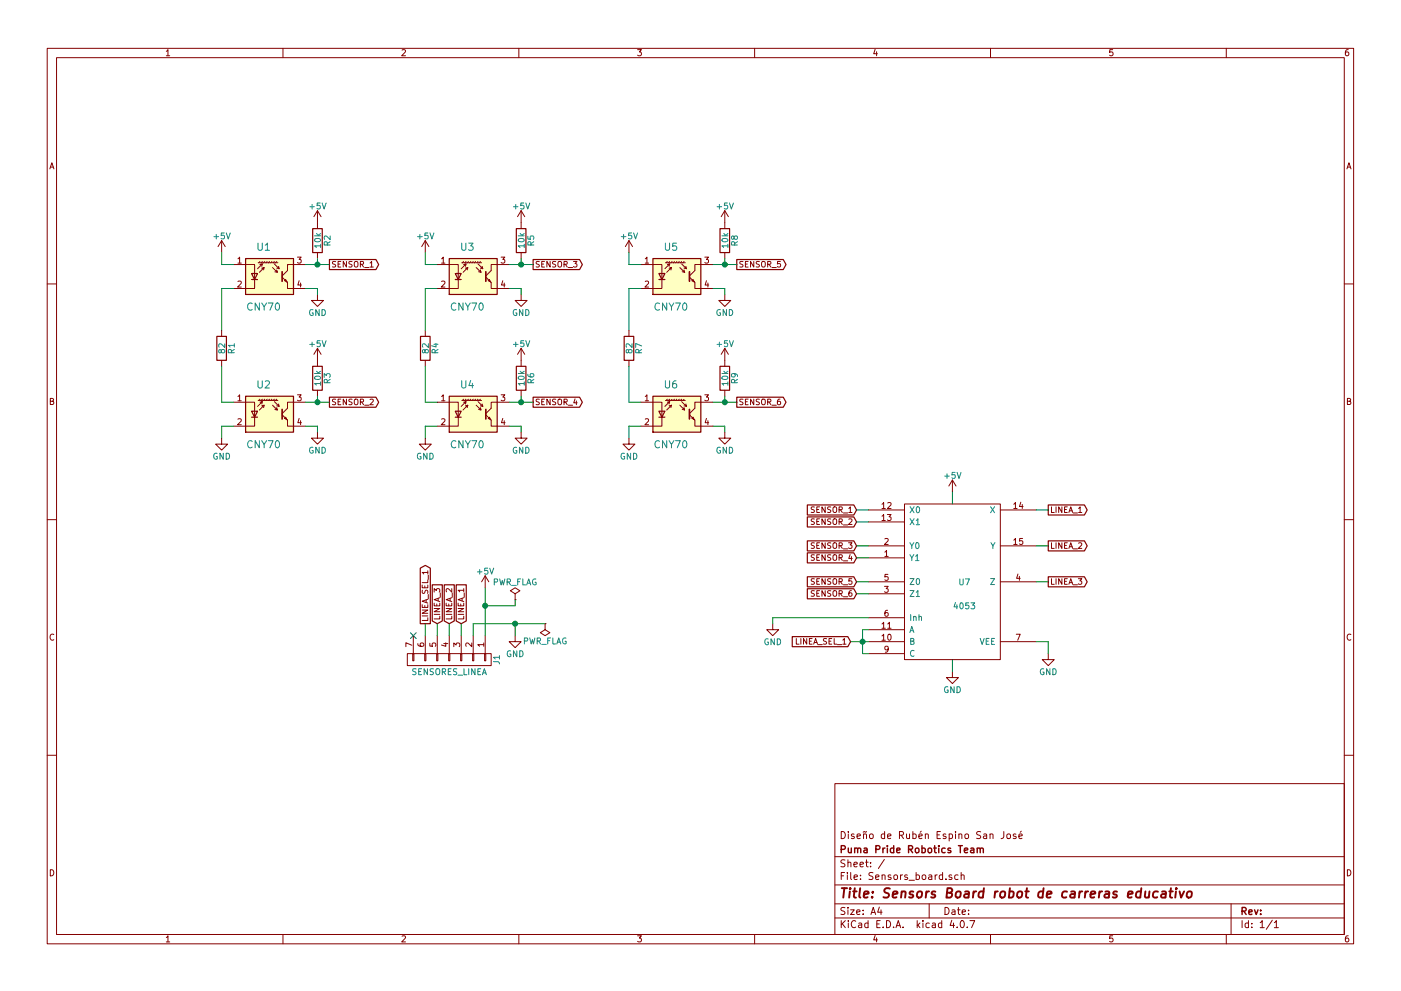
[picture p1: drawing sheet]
EESchema Schematic File Version 2
LIBS:power
LIBS:device
LIBS:transistors
LIBS:conn
LIBS:linear
LIBS:regul
LIBS:74xx
LIBS:cmos4000
LIBS:adc-dac
LIBS:memory
LIBS:xilinx
LIBS:microcontrollers
LIBS:dsp
LIBS:microchip
LIBS:analog_switches
LIBS:motorola
LIBS:texas
LIBS:intel
LIBS:audio
LIBS:interface
LIBS:digital-audio
LIBS:philips
LIBS:display
LIBS:cypress
LIBS:siliconi
LIBS:opto
LIBS:atmel
LIBS:contrib
LIBS:valves
LIBS:Sensor_Proximity
LIBS:Sensors_board-cache
EELAYER 25 0
EELAYER END
$Descr A4 11693 8268
encoding utf-8
Sheet 1 1
Title "Sensors Board robot de carreras educativo"
Date ""
Rev ""
Comp "Puma Pride Robotics Team"
Comment1 "Diseño de Rubén Espino San José"
Comment2 ""
Comment3 ""
Comment4 ""
$EndDescr
$Comp
L R R1
U 1 1
P 1850 2900
F 0 "R1" V 1930 2900 50  0000 C CNN
F 1 "82" V 1850 2900 50  0000 C CNN
F 2 "Sensors_board:R_Axial_DIN0207_L6.3mm_D2.5mm_P10.16mm_Horizontal" V 1780 2900 50  0001 C CNN
F 3 "" H 1850 2900 50  0001 C CNN
	1    1850 2900
	1    0    0    -1  
$EndComp
$Comp
L R R4
U 1 1
P 3550 2900
F 0 "R4" V 3630 2900 50  0000 C CNN
F 1 "82" V 3550 2900 50  0000 C CNN
F 2 "Sensors_board:R_Axial_DIN0207_L6.3mm_D2.5mm_P10.16mm_Horizontal" V 3480 2900 50  0001 C CNN
F 3 "" H 3550 2900 50  0001 C CNN
	1    3550 2900
	1    0    0    -1  
$EndComp
$Comp
L R R7
U 1 1
P 5250 2900
F 0 "R7" V 5330 2900 50  0000 C CNN
F 1 "82" V 5250 2900 50  0000 C CNN
F 2 "Sensors_board:R_Axial_DIN0207_L6.3mm_D2.5mm_P10.16mm_Horizontal" V 5180 2900 50  0001 C CNN
F 3 "" H 5250 2900 50  0001 C CNN
	1    5250 2900
	1    0    0    -1  
$EndComp
$Comp
L R R2
U 1 1
P 2650 2000
F 0 "R2" V 2730 2000 50  0000 C CNN
F 1 "10k" V 2650 2000 50  0000 C CNN
F 2 "Sensors_board:R_Axial_DIN0207_L6.3mm_D2.5mm_P10.16mm_Horizontal" V 2580 2000 50  0001 C CNN
F 3 "" H 2650 2000 50  0001 C CNN
	1    2650 2000
	1    0    0    -1  
$EndComp
$Comp
L R R3
U 1 1
P 2650 3150
F 0 "R3" V 2730 3150 50  0000 C CNN
F 1 "10k" V 2650 3150 50  0000 C CNN
F 2 "Sensors_board:R_Axial_DIN0207_L6.3mm_D2.5mm_P10.16mm_Horizontal" V 2580 3150 50  0001 C CNN
F 3 "" H 2650 3150 50  0001 C CNN
	1    2650 3150
	1    0    0    -1  
$EndComp
$Comp
L R R5
U 1 1
P 4350 2000
F 0 "R5" V 4430 2000 50  0000 C CNN
F 1 "10k" V 4350 2000 50  0000 C CNN
F 2 "Sensors_board:R_Axial_DIN0207_L6.3mm_D2.5mm_P10.16mm_Horizontal" V 4280 2000 50  0001 C CNN
F 3 "" H 4350 2000 50  0001 C CNN
	1    4350 2000
	1    0    0    -1  
$EndComp
$Comp
L R R6
U 1 1
P 4350 3150
F 0 "R6" V 4430 3150 50  0000 C CNN
F 1 "10k" V 4350 3150 50  0000 C CNN
F 2 "Sensors_board:R_Axial_DIN0207_L6.3mm_D2.5mm_P10.16mm_Horizontal" V 4280 3150 50  0001 C CNN
F 3 "" H 4350 3150 50  0001 C CNN
	1    4350 3150
	1    0    0    -1  
$EndComp
$Comp
L R R8
U 1 1
P 6050 2000
F 0 "R8" V 6130 2000 50  0000 C CNN
F 1 "10k" V 6050 2000 50  0000 C CNN
F 2 "Sensors_board:R_Axial_DIN0207_L6.3mm_D2.5mm_P10.16mm_Horizontal" V 5980 2000 50  0001 C CNN
F 3 "" H 6050 2000 50  0001 C CNN
	1    6050 2000
	1    0    0    -1  
$EndComp
$Comp
L R R9
U 1 1
P 6050 3150
F 0 "R9" V 6130 3150 50  0000 C CNN
F 1 "10k" V 6050 3150 50  0000 C CNN
F 2 "Sensors_board:R_Axial_DIN0207_L6.3mm_D2.5mm_P10.16mm_Horizontal" V 5980 3150 50  0001 C CNN
F 3 "" H 6050 3150 50  0001 C CNN
	1    6050 3150
	1    0    0    -1  
$EndComp
$Comp
L GND #PWR01
U 1 1
P 1850 3650
F 0 "#PWR01" H 1850 3400 50  0001 C CNN
F 1 "GND" H 1850 3500 50  0000 C CNN
F 2 "" H 1850 3650 50  0001 C CNN
F 3 "" H 1850 3650 50  0001 C CNN
	1    1850 3650
	1    0    0    -1  
$EndComp
$Comp
L GND #PWR02
U 1 1
P 2650 2450
F 0 "#PWR02" H 2650 2200 50  0001 C CNN
F 1 "GND" H 2650 2300 50  0000 C CNN
F 2 "" H 2650 2450 50  0001 C CNN
F 3 "" H 2650 2450 50  0001 C CNN
	1    2650 2450
	1    0    0    -1  
$EndComp
$Comp
L GND #PWR03
U 1 1
P 3550 3650
F 0 "#PWR03" H 3550 3400 50  0001 C CNN
F 1 "GND" H 3550 3500 50  0000 C CNN
F 2 "" H 3550 3650 50  0001 C CNN
F 3 "" H 3550 3650 50  0001 C CNN
	1    3550 3650
	1    0    0    -1  
$EndComp
$Comp
L GND #PWR04
U 1 1
P 4350 2450
F 0 "#PWR04" H 4350 2200 50  0001 C CNN
F 1 "GND" H 4350 2300 50  0000 C CNN
F 2 "" H 4350 2450 50  0001 C CNN
F 3 "" H 4350 2450 50  0001 C CNN
	1    4350 2450
	1    0    0    -1  
$EndComp
$Comp
L GND #PWR05
U 1 1
P 5250 3650
F 0 "#PWR05" H 5250 3400 50  0001 C CNN
F 1 "GND" H 5250 3500 50  0000 C CNN
F 2 "" H 5250 3650 50  0001 C CNN
F 3 "" H 5250 3650 50  0001 C CNN
	1    5250 3650
	1    0    0    -1  
$EndComp
$Comp
L GND #PWR06
U 1 1
P 6050 3600
F 0 "#PWR06" H 6050 3350 50  0001 C CNN
F 1 "GND" H 6050 3450 50  0000 C CNN
F 2 "" H 6050 3600 50  0001 C CNN
F 3 "" H 6050 3600 50  0001 C CNN
	1    6050 3600
	1    0    0    -1  
$EndComp
$Comp
L +5V #PWR07
U 1 1
P 1850 2100
F 0 "#PWR07" H 1850 1950 50  0001 C CNN
F 1 "+5V" H 1850 2240 50  0000 C CNN
F 2 "" H 1850 2100 50  0001 C CNN
F 3 "" H 1850 2100 50  0001 C CNN
	1    1850 2100
	1    0    0    -1  
$EndComp
$Comp
L +5V #PWR08
U 1 1
P 2650 3000
F 0 "#PWR08" H 2650 2850 50  0001 C CNN
F 1 "+5V" H 2650 3140 50  0000 C CNN
F 2 "" H 2650 3000 50  0001 C CNN
F 3 "" H 2650 3000 50  0001 C CNN
	1    2650 3000
	1    0    0    -1  
$EndComp
$Comp
L +5V #PWR09
U 1 1
P 6050 1850
F 0 "#PWR09" H 6050 1700 50  0001 C CNN
F 1 "+5V" H 6050 1990 50  0000 C CNN
F 2 "" H 6050 1850 50  0001 C CNN
F 3 "" H 6050 1850 50  0001 C CNN
	1    6050 1850
	1    0    0    -1  
$EndComp
$Comp
L +5V #PWR010
U 1 1
P 2650 1850
F 0 "#PWR010" H 2650 1700 50  0001 C CNN
F 1 "+5V" H 2650 1990 50  0000 C CNN
F 2 "" H 2650 1850 50  0001 C CNN
F 3 "" H 2650 1850 50  0001 C CNN
	1    2650 1850
	1    0    0    -1  
$EndComp
$Comp
L +5V #PWR011
U 1 1
P 3550 2100
F 0 "#PWR011" H 3550 1950 50  0001 C CNN
F 1 "+5V" H 3550 2240 50  0000 C CNN
F 2 "" H 3550 2100 50  0001 C CNN
F 3 "" H 3550 2100 50  0001 C CNN
	1    3550 2100
	1    0    0    -1  
$EndComp
$Comp
L +5V #PWR012
U 1 1
P 4350 1850
F 0 "#PWR012" H 4350 1700 50  0001 C CNN
F 1 "+5V" H 4350 1990 50  0000 C CNN
F 2 "" H 4350 1850 50  0001 C CNN
F 3 "" H 4350 1850 50  0001 C CNN
	1    4350 1850
	1    0    0    -1  
$EndComp
$Comp
L +5V #PWR013
U 1 1
P 4350 3000
F 0 "#PWR013" H 4350 2850 50  0001 C CNN
F 1 "+5V" H 4350 3140 50  0000 C CNN
F 2 "" H 4350 3000 50  0001 C CNN
F 3 "" H 4350 3000 50  0001 C CNN
	1    4350 3000
	1    0    0    -1  
$EndComp
$Comp
L +5V #PWR014
U 1 1
P 6050 3000
F 0 "#PWR014" H 6050 2850 50  0001 C CNN
F 1 "+5V" H 6050 3140 50  0000 C CNN
F 2 "" H 6050 3000 50  0001 C CNN
F 3 "" H 6050 3000 50  0001 C CNN
	1    6050 3000
	1    0    0    -1  
$EndComp
Text GLabel 2750 2200 2    47   Output ~ 0
SENSOR_1
Text GLabel 2750 3350 2    47   Output ~ 0
SENSOR_2
$Comp
L GND #PWR015
U 1 1
P 2650 3600
F 0 "#PWR015" H 2650 3350 50  0001 C CNN
F 1 "GND" H 2650 3450 50  0000 C CNN
F 2 "" H 2650 3600 50  0001 C CNN
F 3 "" H 2650 3600 50  0001 C CNN
	1    2650 3600
	1    0    0    -1  
$EndComp
$Comp
L GND #PWR016
U 1 1
P 4350 3600
F 0 "#PWR016" H 4350 3350 50  0001 C CNN
F 1 "GND" H 4350 3450 50  0000 C CNN
F 2 "" H 4350 3600 50  0001 C CNN
F 3 "" H 4350 3600 50  0001 C CNN
	1    4350 3600
	1    0    0    -1  
$EndComp
Text GLabel 4450 2200 2    47   Output ~ 0
SENSOR_3
Text GLabel 4450 3350 2    47   Output ~ 0
SENSOR_4
$Comp
L +5V #PWR017
U 1 1
P 5250 2100
F 0 "#PWR017" H 5250 1950 50  0001 C CNN
F 1 "+5V" H 5250 2240 50  0000 C CNN
F 2 "" H 5250 2100 50  0001 C CNN
F 3 "" H 5250 2100 50  0001 C CNN
	1    5250 2100
	1    0    0    -1  
$EndComp
Text GLabel 6150 2200 2    47   Output ~ 0
SENSOR_5
Text GLabel 6150 3350 2    47   Output ~ 0
SENSOR_6
$Comp
L CONN_01X07 J1
U 1 1
P 3750 5500
F 0 "J1" H 3750 5900 50  0000 C CNN
F 1 "SENSORES_LINEA" V 3850 5500 50  0000 C CNN
F 2 "Sensors_board:PinHeader_1x07_P2.54mm_Horizontal" H 3750 5500 50  0001 C CNN
F 3 "" H 3750 5500 50  0001 C CNN
	1    3750 5500
	0    1    1    0   
$EndComp
$Comp
L GND #PWR018
U 1 1
P 4300 5300
F 0 "#PWR018" H 4300 5050 50  0001 C CNN
F 1 "GND" H 4300 5150 50  0000 C CNN
F 2 "" H 4300 5300 50  0001 C CNN
F 3 "" H 4300 5300 50  0001 C CNN
	1    4300 5300
	-1   0    0    -1  
$EndComp
$Comp
L +5V #PWR019
U 1 1
P 4050 4900
F 0 "#PWR019" H 4050 4750 50  0001 C CNN
F 1 "+5V" H 4050 5040 50  0000 C CNN
F 2 "" H 4050 4900 50  0001 C CNN
F 3 "" H 4050 4900 50  0001 C CNN
	1    4050 4900
	-1   0    0    -1  
$EndComp
Text GLabel 3850 5200 1    47   Input ~ 0
LINEA_1
Text GLabel 3750 5200 1    47   Input ~ 0
LINEA_2
Text GLabel 3650 5200 1    47   Input ~ 0
LINEA_3
Text GLabel 3550 5200 1    47   Output ~ 0
LINEA_SEL_1
$Comp
L 4053 U7
U 1 1
P 7950 4850
F 0 "U7" H 8050 4850 50  0000 C CNN
F 1 "4053" H 8050 4650 50  0000 C CNN
F 2 "Sensors_board:DIP-16_W7.62mm_Socket_LongPads" H 7950 4850 60  0001 C CNN
F 3 "" H 7950 4850 60  0001 C CNN
	1    7950 4850
	1    0    0    -1  
$EndComp
Text GLabel 7100 5350 0    47   Input ~ 0
LINEA_SEL_1
Text GLabel 7150 4250 0    47   Input ~ 0
SENSOR_1
Text GLabel 7150 4350 0    47   Input ~ 0
SENSOR_2
Text GLabel 7150 4550 0    47   Input ~ 0
SENSOR_3
Text GLabel 7150 4650 0    47   Input ~ 0
SENSOR_4
Text GLabel 7150 4850 0    47   Input ~ 0
SENSOR_5
Text GLabel 7150 4950 0    47   Input ~ 0
SENSOR_6
Text GLabel 8750 4250 2    47   Output ~ 0
LINEA_1
Text GLabel 8750 4550 2    47   Output ~ 0
LINEA_2
Text GLabel 8750 4850 2    47   Output ~ 0
LINEA_3
$Comp
L +5V #PWR020
U 1 1
P 7950 4100
F 0 "#PWR020" H 7950 3950 50  0001 C CNN
F 1 "+5V" H 7950 4240 50  0000 C CNN
F 2 "" H 7950 4100 50  0001 C CNN
F 3 "" H 7950 4100 50  0001 C CNN
	1    7950 4100
	1    0    0    -1  
$EndComp
$Comp
L GND #PWR021
U 1 1
P 7950 5600
F 0 "#PWR021" H 7950 5350 50  0001 C CNN
F 1 "GND" H 7950 5450 50  0000 C CNN
F 2 "" H 7950 5600 50  0001 C CNN
F 3 "" H 7950 5600 50  0001 C CNN
	1    7950 5600
	1    0    0    -1  
$EndComp
$Comp
L GND #PWR022
U 1 1
P 6450 5200
F 0 "#PWR022" H 6450 4950 50  0001 C CNN
F 1 "GND" H 6450 5050 50  0000 C CNN
F 2 "" H 6450 5200 50  0001 C CNN
F 3 "" H 6450 5200 50  0001 C CNN
	1    6450 5200
	1    0    0    -1  
$EndComp
$Comp
L GND #PWR023
U 1 1
P 8750 5450
F 0 "#PWR023" H 8750 5200 50  0001 C CNN
F 1 "GND" H 8750 5300 50  0000 C CNN
F 2 "" H 8750 5450 50  0001 C CNN
F 3 "" H 8750 5450 50  0001 C CNN
	1    8750 5450
	1    0    0    -1  
$EndComp
$Comp
L GND #PWR024
U 1 1
P 6050 2450
F 0 "#PWR024" H 6050 2200 50  0001 C CNN
F 1 "GND" H 6050 2300 50  0000 C CNN
F 2 "" H 6050 2450 50  0001 C CNN
F 3 "" H 6050 2450 50  0001 C CNN
	1    6050 2450
	1    0    0    -1  
$EndComp
NoConn ~ 3450 5300
$Comp
L PWR_FLAG #FLG025
U 1 1
P 4300 5000
F 0 "#FLG025" H 4300 5075 50  0001 C CNN
F 1 "PWR_FLAG" H 4300 5150 50  0000 C CNN
F 2 "" H 4300 5000 50  0001 C CNN
F 3 "" H 4300 5000 50  0001 C CNN
	1    4300 5000
	-1   0    0    -1  
$EndComp
$Comp
L CNY70 U1
U 1 1
P 2250 2300
F 0 "U1" H 2200 2550 60  0000 C CNN
F 1 "CNY70" H 2200 2050 60  0000 C CNN
F 2 "Sensors_board:Vishay_CNY70" H 2250 2300 60  0001 C CNN
F 3 "" H 2250 2300 60  0001 C CNN
	1    2250 2300
	1    0    0    -1  
$EndComp
$Comp
L CNY70 U2
U 1 1
P 2250 3450
F 0 "U2" H 2200 3700 60  0000 C CNN
F 1 "CNY70" H 2200 3200 60  0000 C CNN
F 2 "Sensors_board:Vishay_CNY70" H 2250 3450 60  0001 C CNN
F 3 "" H 2250 3450 60  0001 C CNN
	1    2250 3450
	1    0    0    -1  
$EndComp
$Comp
L CNY70 U3
U 1 1
P 3950 2300
F 0 "U3" H 3900 2550 60  0000 C CNN
F 1 "CNY70" H 3900 2050 60  0000 C CNN
F 2 "Sensors_board:Vishay_CNY70" H 3950 2300 60  0001 C CNN
F 3 "" H 3950 2300 60  0001 C CNN
	1    3950 2300
	1    0    0    -1  
$EndComp
$Comp
L CNY70 U4
U 1 1
P 3950 3450
F 0 "U4" H 3900 3700 60  0000 C CNN
F 1 "CNY70" H 3900 3200 60  0000 C CNN
F 2 "Sensors_board:Vishay_CNY70" H 3950 3450 60  0001 C CNN
F 3 "" H 3950 3450 60  0001 C CNN
	1    3950 3450
	1    0    0    -1  
$EndComp
$Comp
L CNY70 U5
U 1 1
P 5650 2300
F 0 "U5" H 5600 2550 60  0000 C CNN
F 1 "CNY70" H 5600 2050 60  0000 C CNN
F 2 "Sensors_board:Vishay_CNY70" H 5650 2300 60  0001 C CNN
F 3 "" H 5650 2300 60  0001 C CNN
	1    5650 2300
	1    0    0    -1  
$EndComp
$Comp
L CNY70 U6
U 1 1
P 5650 3450
F 0 "U6" H 5600 3700 60  0000 C CNN
F 1 "CNY70" H 5600 3200 60  0000 C CNN
F 2 "Sensors_board:Vishay_CNY70" H 5650 3450 60  0001 C CNN
F 3 "" H 5650 3450 60  0001 C CNN
	1    5650 3450
	1    0    0    -1  
$EndComp
$Comp
L PWR_FLAG #FLG026
U 1 1
P 4550 5200
F 0 "#FLG026" H 4550 5275 50  0001 C CNN
F 1 "PWR_FLAG" H 4550 5350 50  0000 C CNN
F 2 "" H 4550 5200 50  0001 C CNN
F 3 "" H 4550 5200 50  0001 C CNN
	1    4550 5200
	1    0    0    1   
$EndComp
Wire Wire Line
	1850 2100 1850 2200
Wire Wire Line
	1850 2200 1950 2200
Wire Wire Line
	1950 2400 1850 2400
Wire Wire Line
	1850 2400 1850 2750
Wire Wire Line
	1850 3050 1850 3350
Wire Wire Line
	1850 3350 1950 3350
Wire Wire Line
	1950 3550 1850 3550
Wire Wire Line
	1850 3550 1850 3650
Wire Wire Line
	2650 3300 2650 3350
Wire Wire Line
	2550 3350 2750 3350
Wire Wire Line
	2550 2400 2650 2400
Wire Wire Line
	2650 2400 2650 2450
Wire Wire Line
	2550 2200 2750 2200
Wire Wire Line
	2650 2200 2650 2150
Connection ~ 2650 2200
Connection ~ 2650 3350
Wire Wire Line
	2550 3550 2650 3550
Wire Wire Line
	2650 3550 2650 3600
Wire Wire Line
	3650 2200 3550 2200
Wire Wire Line
	3550 2200 3550 2100
Wire Wire Line
	3550 2750 3550 2400
Wire Wire Line
	3550 2400 3650 2400
Wire Wire Line
	3550 3050 3550 3350
Wire Wire Line
	3550 3350 3650 3350
Wire Wire Line
	3650 3550 3550 3550
Wire Wire Line
	3550 3550 3550 3650
Wire Wire Line
	4250 3350 4450 3350
Wire Wire Line
	4350 3350 4350 3300
Connection ~ 4350 3350
Wire Wire Line
	4250 2200 4450 2200
Wire Wire Line
	4350 2200 4350 2150
Connection ~ 4350 2200
Wire Wire Line
	4250 2400 4350 2400
Wire Wire Line
	4350 2400 4350 2450
Wire Wire Line
	4250 3550 4350 3550
Wire Wire Line
	4350 3550 4350 3600
Wire Wire Line
	5350 2400 5250 2400
Wire Wire Line
	5250 2400 5250 2750
Wire Wire Line
	5350 2200 5250 2200
Wire Wire Line
	5250 2200 5250 2100
Wire Wire Line
	5350 3350 5250 3350
Wire Wire Line
	5250 3350 5250 3050
Wire Wire Line
	5350 3550 5250 3550
Wire Wire Line
	5250 3550 5250 3650
Wire Wire Line
	5950 2200 6150 2200
Wire Wire Line
	6050 2200 6050 2150
Connection ~ 6050 2200
Wire Wire Line
	5950 3350 6150 3350
Wire Wire Line
	6050 3350 6050 3300
Connection ~ 6050 3350
Wire Wire Line
	5950 3550 6050 3550
Wire Wire Line
	6050 3550 6050 3600
Wire Wire Line
	3950 5200 3950 5300
Wire Wire Line
	4300 5200 4300 5300
Wire Wire Line
	4050 5300 4050 4900
Wire Wire Line
	3850 5300 3850 5200
Wire Wire Line
	3750 5200 3750 5300
Wire Wire Line
	3650 5200 3650 5300
Wire Wire Line
	3550 5200 3550 5300
Wire Wire Line
	8650 4250 8750 4250
Wire Wire Line
	8750 4850 8650 4850
Wire Wire Line
	7150 4250 7250 4250
Wire Wire Line
	7250 4350 7150 4350
Wire Wire Line
	7150 4550 7250 4550
Wire Wire Line
	7250 4650 7150 4650
Wire Wire Line
	7150 4850 7250 4850
Wire Wire Line
	7250 4950 7150 4950
Wire Wire Line
	7250 5250 7200 5250
Wire Wire Line
	7200 5250 7200 5450
Wire Wire Line
	7200 5450 7250 5450
Wire Wire Line
	7100 5350 7250 5350
Connection ~ 7200 5350
Wire Wire Line
	8650 4550 8750 4550
Wire Wire Line
	7950 4200 7950 4100
Wire Wire Line
	7950 5500 7950 5600
Wire Wire Line
	7250 5150 6450 5150
Wire Wire Line
	6450 5150 6450 5200
Wire Wire Line
	8650 5350 8750 5350
Wire Wire Line
	8750 5350 8750 5450
Wire Wire Line
	5950 2400 6050 2400
Wire Wire Line
	6050 2400 6050 2450
Wire Wire Line
	4300 5000 4300 5050
Wire Wire Line
	4300 5050 4050 5050
Connection ~ 4050 5050
Connection ~ 4300 5200
Wire Wire Line
	4550 5200 3950 5200
$EndSCHEMATC
